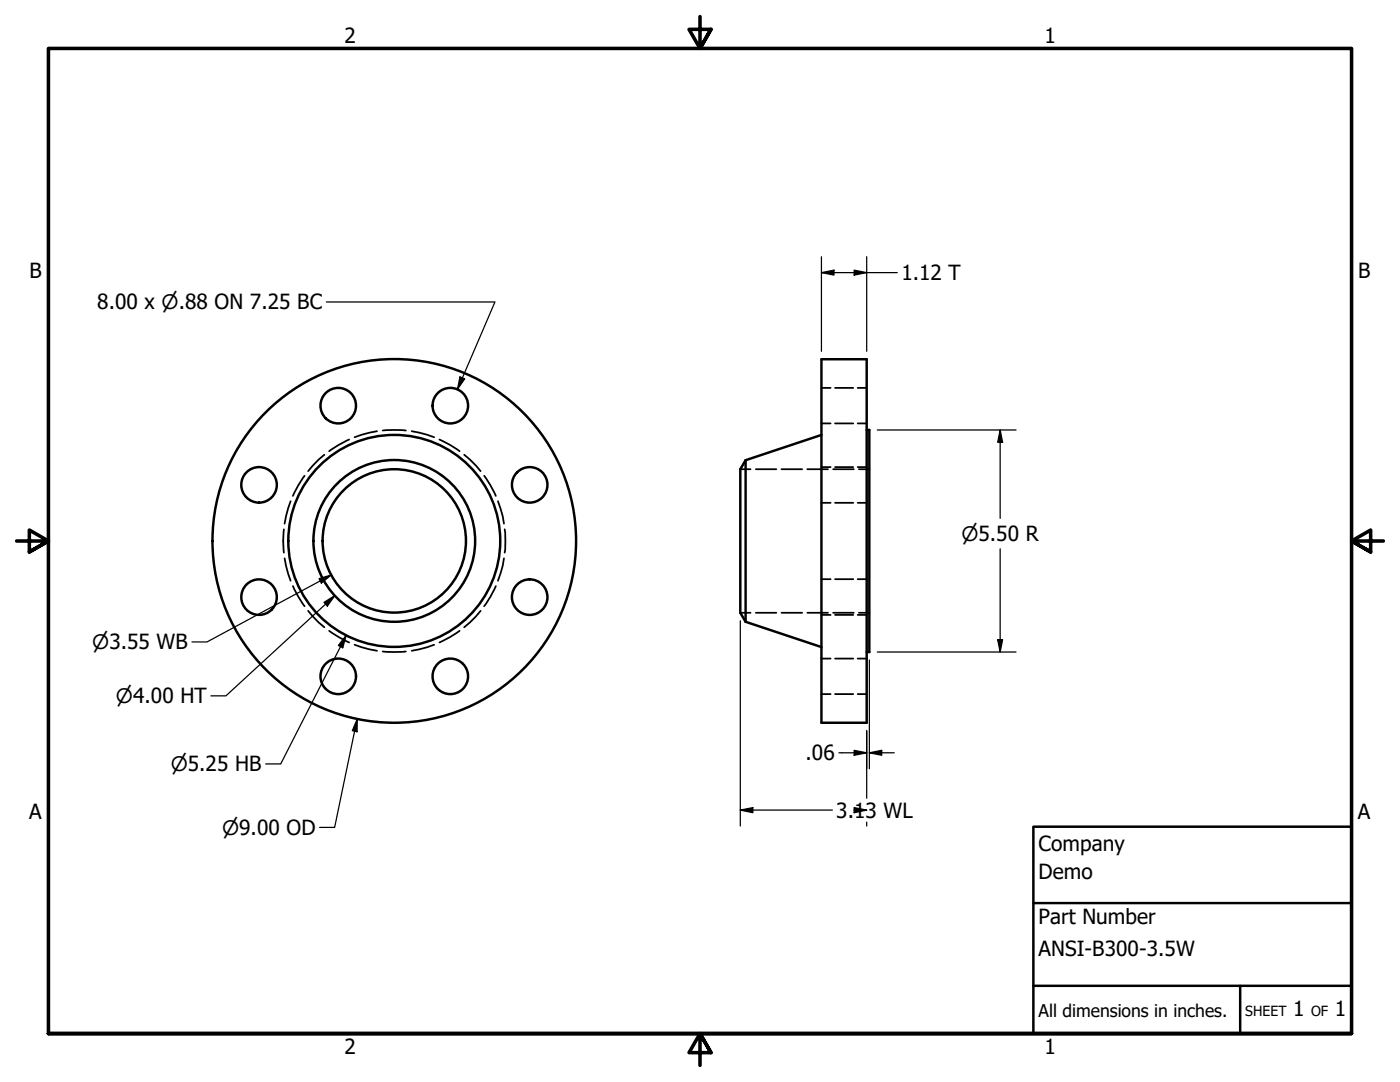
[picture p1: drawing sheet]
<svg xmlns="http://www.w3.org/2000/svg" width="279mm" height="216mm" viewBox="0 0 279 216" stroke-linecap="round" stroke-linejoin="round" font-family="sans-serif">
<!-- layer: Hidden (ANSI) -->
<g fill="none" stroke="#000" stroke-width=".35">
<path d="M163.9 77.4h1.9M166.7 77.4h3.6M171.2 77.4h1.8M60.8 94.9l-1.3 2-1 2.1M64.7 90.7l-1.1 1-2.1 2.3M69.7 87.7l-2.1 1.1-1.9 1.2M75.2 86l-3 .7-1.4 .5M76.4 85.9l2.3-.1 2.3 .1M82.2 86l3 .7 1.4 .5M87.7 87.7l2.1 1.1 1.9 1.2M92.6 90.7l2.4 2.2 .9 1.1M96.6 94.9l1.3 2 1.1 2.1"/>
<path d="M147.7 93.6h2.1M150.8 93.6h4.1M156 93.6h4.1M161.1 93.6h4.1M163.9 93.2h1.9M163.9 84.5h1.9M166.3 93.6h4.1M166.7 93.2h3.6M166.7 84.5h3.6M171.2 93.2h1.8M171.2 84.5h1.8M171.4 93.6h2.1"/>
<path d="M56.7 105.6l-.2 2.3 .2 2.4M56.8 111.4l.7 3.1 .5 1.4M58 100l-.5 1.4-.7 3.1M58.5 116.9l1 2.1 1.3 2M99 116.9l-1.1 2.1-1.3 2M99.4 100l.9 3 .3 1.5M100.6 111.4l-.3 1.5-.9 3M100.7 105.6l.2 2.3-.2 2.4M163.9 100.3h1.9M163.9 115.6h1.9M166.7 100.3h3.6M166.7 115.6h3.6"/>
<path d="M171.2 100.3h1.8M171.2 115.6h1.8M61.5 121.9l2.1 2.3 1.1 1M65.7 125.9l1.9 1.2 2.1 1.1M70.8 128.7l1.4 .5 3 .7M76.4 130l2.3 .1 2.3-.1M86.6 128.7l-1.4 .5-3 .7M91.7 125.9l-1.9 1.2-2.1 1.1M95.9 121.9l-.9 1.1-2.4 2.2M147.7 122.3h2.1M150.8 122.3h4.1M156 122.3h4.1"/>
<path d="M161.1 122.3h4.1M163.9 122.7h1.9M163.9 138.5h1.9M163.9 131.4h1.9M166.3 122.3h4.1M166.7 122.7h3.6M166.7 138.5h3.6M166.7 131.4h3.6M171.2 122.7h1.8M171.2 138.5h1.8M171.2 131.4h1.8M171.4 122.3h2.1"/>
</g>
<!-- layer: Visible (ANSI) -->
<g fill="none" stroke="#000" stroke-width=".49">
<path d="M163.9 71.7h9.1v72.5h-9.1zM148.8 91.8v32.3M148.8 91.8l-1.1 1.8v28.7l1.1 1.8M163.9 86.8l-15.1 5M173 85.8h.5v44.3h-.5M148.8 124.1l15.1 5"/>
<circle cx="51.7" cy="96.7" r="3.5"/>
<circle cx="67.5" cy="80.9" r="3.5"/>
<circle cx="89.9" cy="80.9" r="3.5"/>
<circle cx="105.7" cy="96.7" r="3.5"/>
<circle cx="51.7" cy="119.2" r="3.5"/>
<circle cx="78.7" cy="107.9" r="14.3"/>
<circle cx="78.7" cy="107.9" r="16.1"/>
<circle cx="78.7" cy="107.9" r="21.2"/>
<circle cx="78.7" cy="107.9" r="36.3"/>
<circle cx="105.7" cy="119.2" r="3.5"/>
<circle cx="67.5" cy="135" r="3.5"/>
<circle cx="89.9" cy="135" r="3.5"/>
</g>
<!-- layer: Border (ANSI) -->
<path d="M139.7 3.3v6.4l-2.2-3.8h4.4l-2.2 3.8 2.2-3.8M3.3 107.9h6.4l-3.8-2.1v4.3l3.8-2.2-3.8 2.2M276.1 107.9h-6.4l3.8-2.1v4.3l-3.8-2.2 3.8 2.2M9.7 206.2v-196.5h260v196.5h-260h260M141.9 210l-2.2-3.8 2.2 3.8h-4.4l2.2-3.8v6.4" fill="none" stroke="#000" stroke-width=".71"/>
<!-- layer: Title (ANSI) -->
<path d="M206.2 165h63.5v41.2h-63.5zM206.2 196.7h63.5M206.2 180.2h63.5M247.5 196.7v9.5" fill="none" stroke="#000" stroke-width=".49"/>
<!-- layer: Dimension (ANSI) -->
<g fill="none" stroke="#000" stroke-width=".25">
<path d="M163.9 54.4l2.5-.5v1zM163.9 54.4h15.2M163.9 51.2v18.9M170.5 53.9l2.5 .5-2.5 .5zM173 51.2v18.9M65.1 60.3h33.7l-7.5 17.4M91.8 75.2l.9 .4-1.4 2.1zM175.1 85.8h27.7M199.6 85.8l.5 2.5h-1zM199.6 85.8v17.6M63.7 115.5l2.4-.8-2 1.6zM66.1 114.7l-24.8 13.4h-3"/>
<path d="M66.8 118.9l-21.7 20h-3M199.6 109.5v20.6M64.7 120.2l2.1-1.3-1.5 2zM69.1 126.8l-.7 2.5-.9-.5zM69.1 126.8l-13.1 25.6h-3M147.7 123.9v40.9M173.5 131.7v21.7M175.1 130.1h27.7M199.1 127.6h1l-.5 2.5zM71.3 143.5v2.5l-1-.2zM71.3 143.5l-4.5 21.6h-3M167.4 150.2h5.6"/>
<path d="M170.5 149.7l2.5 .5-2.5 .5zM173 145.8v13.5M173.5 150.2l2.5-.5v1zM173.5 150.2h5M147.7 161.6l2.5-.5v1.1zM147.7 161.6h18.4M170.5 161.1l2.5 .5-2.5 .6zM170.5 161.6h2.5M173 164v.8"/>
</g>
<g fill="#000">
<path d="M163.9 54.4l2.5-.5v1z" fill-rule="evenodd"/>
<path d="M170.5 53.9l2.5 .5-2.5 .5z" fill-rule="evenodd"/>
<path d="M91.8 75.2l.9 .4-1.4 2.1z" fill-rule="evenodd"/>
<path d="M199.6 85.8l.5 2.5h-1z" fill-rule="evenodd"/>
<path d="M63.7 115.5l2.4-.8-2 1.6z" fill-rule="evenodd"/>
<path d="M64.7 120.2l2.1-1.3-1.5 2z" fill-rule="evenodd"/>
<path d="M69.1 126.8l-.7 2.5-.9-.5z" fill-rule="evenodd"/>
<path d="M199.1 127.6h1l-.5 2.5z" fill-rule="evenodd"/>
<path d="M71.3 143.5v2.5l-1-.2z" fill-rule="evenodd"/>
<path d="M170.5 149.7l2.5 .5-2.5 .5z" fill-rule="evenodd"/>
<path d="M173.5 150.2l2.5-.5v1z" fill-rule="evenodd"/>
<path d="M147.7 161.6l2.5-.5v1.1z" fill-rule="evenodd"/>
<path d="M170.5 161.1l2.5 .5-2.5 .6z" fill-rule="evenodd"/>
</g>
<g font-size="4.2">
<text x="68.7" y="8.6">2</text>
<text x="208.4" y="8.6">1</text>
<text x="5.9" y="55.5">B</text>
<text x="179.9" y="56">1.12 T</text>
<text x="271" y="55.5">B</text>
<text x="19.4" y="61.7">8.00 x ⌀.88 ON 7.25 BC</text>
<text x="160.8" y="151.7">.06</text>
<text x="5.8" y="163.4">A</text>
<text x="166.9" y="163.2">3.13 WL</text>
<text x="271" y="163.4">A</text>
<text x="207.3" y="169.8">Company</text>
<text x="207.3" y="175.4">Demo</text>
<text x="207.3" y="184.4">Part Number</text>
<text x="207.3" y="190.7">ANSI-B300-3.5W</text>
<text x="258.1" y="202.8">1</text>
<text x="266.4" y="202.8">1</text>
<text x="68.7" y="210.3">2</text>
<text x="208.4" y="210.3">1</text>
</g>
<g font-size="4">
<text x="191.9" y="107.9">⌀5.50 R</text>
<text x="18.4" y="129.5">⌀3.55 WB</text>
<text x="23.1" y="140.3">⌀4.00 HT</text>
<text x="34.1" y="153.9">⌀5.25 HB</text>
<text x="44.3" y="166.5">⌀9.00 OD</text>
</g>
<text font-size="3.5" x="207.3" y="202.9">All dimensions in inches.</text>
<g font-size="2.8">
<text x="248.5" y="202.8">SHEET</text>
<text x="261.7" y="202.8">OF</text>
</g>
</svg>
